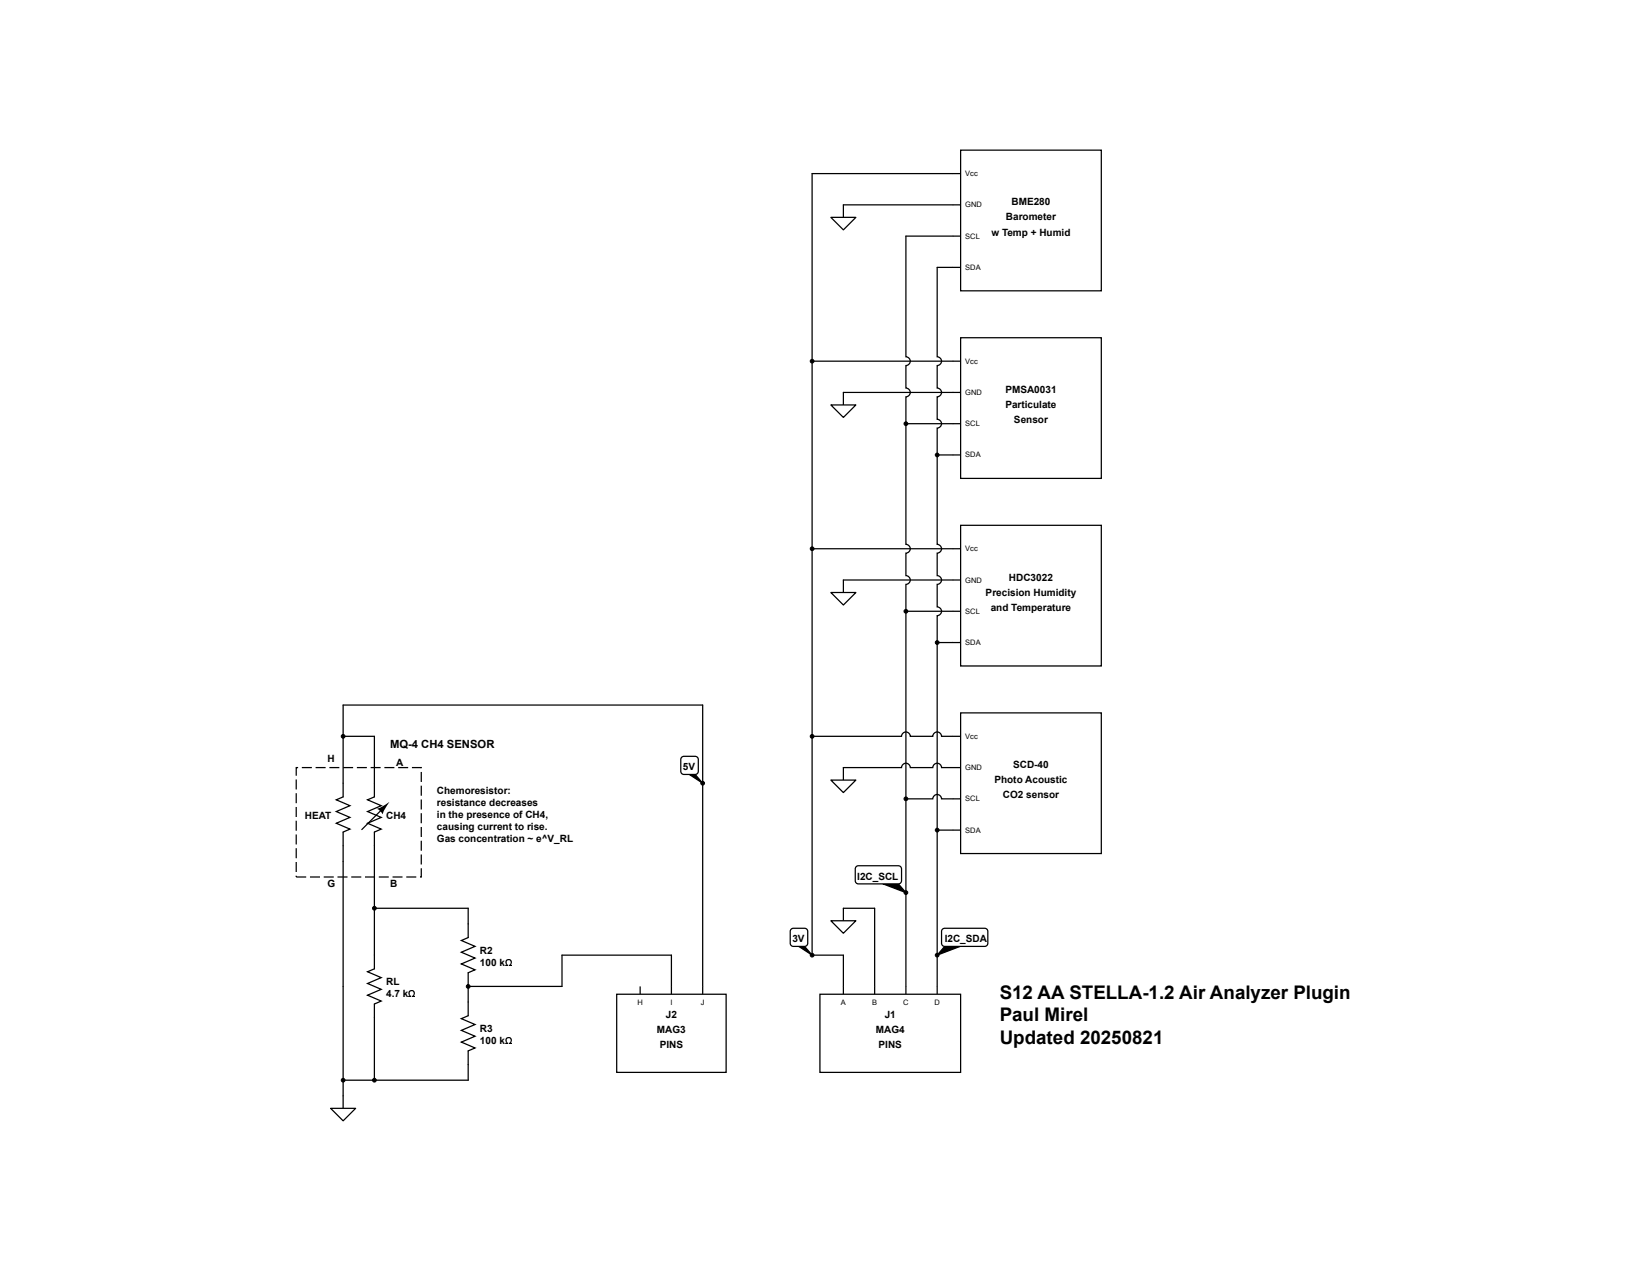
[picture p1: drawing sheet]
<svg xmlns="http://www.w3.org/2000/svg" width="279mm" height="216mm" viewBox="0 0 279 216" stroke-linecap="round" stroke-linejoin="round" font-family="sans-serif">
<path d="M50.3 130.4h21.3v18.6h-21.3z" fill="none" stroke="#000" stroke-width=".21" stroke-dasharray="1.7 .6" stroke-linecap="butt"/>
<path d="M117.1 131.6h1l1.2 1.4zM150 150.1h2.6l1.3 1.5zM135.7 160.8h1l1.2 1.4zM160.5 160.8h2.6l-3.9 1.4z" fill="#000"/>
<path d="M117.1 131.6h1l1.2 1.4zM150 150.1h2.6l1.3 1.5zM135.7 160.8h1l1.2 1.4zM160.5 160.8h2.6l-3.9 1.4z" fill="none" stroke="#000" stroke-width=".21"/>
<path d="M104.7 168.9h18.6v13.3h-18.6z" fill="#fff"/>
<path d="M104.7 168.9h18.6v13.3h-18.6zM108.7 167.6v1.3M114 167.6v1.3M119.3 167.6v1.3" fill="none" stroke="#000" stroke-width=".21"/>
<path d="M139.3 168.9h23.9v13.3h-23.9z" fill="#fff"/>
<path d="M143.2 154.3v2.1M139.3 168.9h23.9v13.3h-23.9zM143.2 167.6v1.3M148.6 167.6v1.3M153.9 167.6v1.3M159.2 167.6v1.3" fill="none" stroke="#000" stroke-width=".21"/>
<path d="M141.1 156.4h4.3l-2.2 2.1z" fill="#fff"/>
<path d="M141.1 156.4h4.3l-2.2 2.1zM148.6 154.3v13.3" fill="none" stroke="#000" stroke-width=".21"/>
<path d="M134.5 157.8l2.2-.1 .4 .2 .1 2.3-.3 .5-2.2 .1-.4-.3-.1-2.3z" fill="#fff"/>
<path d="M134.5 157.8l2.2-.1 .4 .2 .1 2.3-.3 .5-2.2 .1-.4-.3-.1-2.3zM143.2 162.2v5.4" fill="none" stroke="#000" stroke-width=".21"/>
<path d="M160 157.9l.5-.2 7 .1 .3 .4-.1 2.3-.5 .3-7-.1-.3-.5z" fill="#fff"/>
<path d="M143.2 154.3h5.4M160 157.9l.5-.2 7 .1 .3 .4-.1 2.3-.5 .3-7-.1-.3-.5z" fill="none" stroke="#000" stroke-width=".21"/>
<path d="M115.7 128.7l.5-.2h2.1l.3 .5-.1 2.3-.4 .3-2.2-.1-.3-.5z" fill="#fff"/>
<path d="M119.3 119.8v47.8M115.7 128.7l.5-.2h2.1l.3 .5-.1 2.3-.4 .3-2.2-.1-.3-.5z" fill="none" stroke="#000" stroke-width=".21"/>
<path d="M163.2 121.1h23.9v23.9h-23.9z" fill="#fff"/>
<path d="M161.8 125.1h1.4M161.8 130.4h1.4M161.8 135.7h1.4M163.2 121.1h23.9v23.9h-23.9zM161.8 141h1.4" fill="none" stroke="#000" stroke-width=".21"/>
<path d="M163.2 57.4h23.9v23.9h-23.9z" fill="#fff"/>
<path d="M163.2 57.4h23.9v23.9h-23.9zM161.8 61.4h1.4M161.8 66.7h1.4M161.8 72h1.4M161.8 77.3h1.4M143.2 130.4v2.1" fill="none" stroke="#000" stroke-width=".21"/>
<path d="M141.1 132.5h4.3l-2.2 2.1z" fill="#fff"/>
<path d="M141.1 132.5h4.3l-2.2 2.1zM143.2 130.4h9.9a.74 .74 0 0 1 .8-.8 .74 .74 0 0 1 .7 .8h3.8a.74 .74 0 0 1 .8-.8 .74 .74 0 0 1 .7 .8h1.9" fill="none" stroke="#000" stroke-width=".21"/>
<path d="M145.3 147.3l.5-.2h7.1l.2 .5v2.3l-.5 .2h-7.1l-.2-.5z" fill="#fff"/>
<path d="M58.3 133v2.4l-1.2 .5 2.3 1-2.3 1 2.3 .9-2.3 1 2.3 1-1.1 .5v5M145.3 147.3l.5-.2h7.1l.2 .5v2.3l-.5 .2h-7.1l-.2-.5zM58.3 186.1v2.2" fill="none" stroke="#000" stroke-width=".21"/>
<path d="M56.2 188.3h4.2l-2.1 2.1z" fill="#fff"/>
<path d="M58.3 119.8v13.2M63.6 125.1v7.9M79.5 156.9v2.4l-1.1 .5 2.3 1-2.3 1 2.3 .9-2.3 1 2.3 1-1.2 .5v2.4M63.6 162.2v2.4l-1.2 .5 2.4 1-2.4 1 2.4 1-2.4 1 2.4 .9-1.2 .5v2.4M79.5 170.2v2.3l-1.1 .5 2.3 1-2.3 1 2.3 1-2.3 1 2.3 1-1.2 .5v2.3M95.5 162.2h18.5v5.4M56.2 188.3h4.2l-2.1 2.1zM58.3 183.5h21.2" fill="none" stroke="#000" stroke-width=".21"/>
<path d="M163.2 89.2h23.9v23.9h-23.9z" fill="#fff"/>
<g fill="none" stroke="#000" stroke-width=".21">
<path d="M137.9 29.5v132.7h5.3M153.9 40.1v20.5a.74 .74 0 0 1 .7 .8 .74 .74 0 0 1-.7 .7v3.8a.74 .74 0 0 1 .7 .8 .74 .74 0 0 1-.7 .7v25.1a.74 .74 0 0 1 .7 .7 .74 .74 0 0 1-.7 .8v3.8a.74 .74 0 0 1 .7 .7 .74 .74 0 0 1-.7 .8v68.3M159.2 45.4v15.2a.74 .74 0 0 1 .7 .8 .74 .74 0 0 1-.7 .7v3.8a.74 .74 0 0 1 .7 .8 .74 .74 0 0 1-.7 .7v3.8a.74 .74 0 0 1 .7 .8 .74 .74 0 0 1-.7 .7v19.8a.74 .74 0 0 1 .7 .7 .74 .74 0 0 1-.7 .8v3.8a.74 .74 0 0 1 .7 .7 .74 .74 0 0 1-.7 .8v3.8a.74 .74 0 0 1 .7 .7 .74 .74 0 0 1-.7 .8v63M137.9 61.4h23.9M137.9 93.2h25.3M143.2 98.5v2.1M161.8 98.5h1.4M163.2 89.2h23.9v23.9h-23.9zM58.3 119.8h61M161.8 103.8h1.4M161.8 109.1h1.4M58.3 125.1h5.3"/>
<path d="M63.6 133v2.4l-1.2 .5 2.4 1-2.4 1 2.4 .9-2.4 1 2.4 1-1.2 .5v20.9M65 137.4l-3.5 3.5M137.9 125.1h15.2a.74 .74 0 0 1 .8-.8 .74 .74 0 0 1 .7 .8h3.8a.74 .74 0 0 1 .8-.8 .74 .74 0 0 1 .7 .8h1.9M153.9 135.7h4.5a.74 .74 0 0 1 .8-.7 .74 .74 0 0 1 .7 .7h1.9M58.3 146.3v39.8M63.6 154.3h15.9v2.6M159.2 141h2.6M63.6 172.9v10.6M95.5 162.2v5.4h-16v2.6M79.5 180.8v2.7"/>
</g>
<path d="M64 137.4l.9-.3 1.2-.9-.8 1.3-.3 .8-.4-.5z" fill="#000"/>
<path d="M141.1 100.6h4.3l-2.2 2.2z" fill="#fff"/>
<path d="M143.2 66.7v2.1M143.2 98.5h18.6M141.1 100.6h4.3l-2.2 2.2z" fill="none" stroke="#000" stroke-width=".21"/>
<path d="M141.1 68.8h4.3l-2.2 2.1z" fill="#fff"/>
<path d="M141.1 68.8h4.3l-2.2 2.1zM143.2 66.7h18.6M153.9 72h7.9M159.2 77.3h2.6M153.9 103.8h7.9M159.2 109.1h2.6" fill="none" stroke="#000" stroke-width=".21"/>
<path d="M163.2 25.5h23.9v23.9h-23.9z" fill="#fff"/>
<path d="M137.9 29.5h25.3M143.2 34.8v2.1M161.8 34.8h1.4M163.2 25.5h23.9v23.9h-23.9zM161.8 40.1h1.4M161.8 45.4h1.4" fill="none" stroke="#000" stroke-width=".21"/>
<path d="M141.1 36.9h4.3l-2.2 2.1z" fill="#fff"/>
<path d="M141.1 36.9h4.3l-2.2 2.1zM143.2 34.8h18.6M153.9 40.1h7.9M159.2 45.4h2.6" fill="none" stroke="#000" stroke-width=".21"/>
<g fill="#000">
<circle cx="137.9" cy="61.4" r=".32"/>
<circle cx="153.9" cy="72" r=".32"/>
<circle cx="159.2" cy="77.3" r=".32"/>
<circle cx="137.9" cy="93.2" r=".32"/>
<circle cx="153.9" cy="103.8" r=".32"/>
<circle cx="159.2" cy="109.1" r=".32"/>
<circle cx="58.3" cy="125.1" r=".32"/>
<circle cx="119.3" cy="133" r=".32"/>
<circle cx="137.9" cy="125.1" r=".32"/>
<circle cx="153.9" cy="135.7" r=".32"/>
<circle cx="63.6" cy="154.3" r=".32"/>
<circle cx="153.9" cy="151.6" r=".32"/>
<circle cx="159.2" cy="141" r=".32"/>
<circle cx="79.5" cy="167.6" r=".32"/>
<circle cx="137.9" cy="162.2" r=".32"/>
<circle cx="159.2" cy="162.2" r=".32"/>
<circle cx="58.3" cy="183.5" r=".32"/>
<circle cx="63.6" cy="183.5" r=".32"/>
</g>
<g fill="none" stroke="#000" stroke-width=".17">
<circle cx="137.9" cy="61.4" r=".32"/>
<circle cx="153.9" cy="72" r=".32"/>
<circle cx="159.2" cy="77.3" r=".32"/>
<circle cx="137.9" cy="93.2" r=".32"/>
<circle cx="153.9" cy="103.8" r=".32"/>
<circle cx="159.2" cy="109.1" r=".32"/>
<circle cx="58.3" cy="125.1" r=".32"/>
<circle cx="119.3" cy="133" r=".32"/>
<circle cx="137.9" cy="125.1" r=".32"/>
<circle cx="153.9" cy="135.7" r=".32"/>
<circle cx="63.6" cy="154.3" r=".32"/>
<circle cx="153.9" cy="151.6" r=".32"/>
<circle cx="159.2" cy="141" r=".32"/>
<circle cx="79.5" cy="167.6" r=".32"/>
<circle cx="137.9" cy="162.2" r=".32"/>
<circle cx="159.2" cy="162.2" r=".32"/>
<circle cx="58.3" cy="183.5" r=".32"/>
<circle cx="63.6" cy="183.5" r=".32"/>
</g>
<g font-size="3.2">
<text x="169.8" y="169.7">S12 AA STELLA-1.2 Air Analyzer Plugin</text>
<text x="169.8" y="173.5">Paul Mirel</text>
<text x="169.8" y="177.3">Updated 20250821</text>
</g>
<text font-size="1.9" x="66.2" y="127.1">MQ-4 CH4 SENSOR</text>
<g font-size="1.7">
<text x="171.8" y="34.9">BME280</text>
<text x="168.4" y="40">w Temp + Humid</text>
<text x="170.9" y="37.5">Barometer</text>
<text x="170.8" y="66.8">PMSA0031</text>
<text x="170.8" y="69.3">Particulate</text>
<text x="172.2" y="71.9">Sensor</text>
<text x="167.4" y="101.2">Precision Humidity</text>
<text x="171.4" y="98.6">HDC3022</text>
<text x="168.3" y="103.7">and Temperature</text>
<text x="55.6" y="129.5">H</text>
<text x="67.3" y="130">A</text>
<text x="116" y="130.8">5V</text>
<text x="172.1" y="130.5">SCD-40</text>
<text x="74.2" y="134.8">Chemoresistor:</text>
<text x="74.2" y="136.9">resistance decreases</text>
<text x="168.9" y="133">Photo Acoustic</text>
<text x="170.3" y="135.6">CO2 sensor</text>
<text x="51.8" y="139.1">HEAT</text>
<text x="65.6" y="139.1">CH4</text>
<text x="74.2" y="138.9">in the presence of CH4,</text>
<text x="74.2" y="140.9">causing current to rise.</text>
<text x="74.2" y="143">Gas concentration ~ e^V_RL</text>
<text x="145.6" y="149.4">I2C_SCL</text>
<text x="55.6" y="150.7">G</text>
<text x="66.2" y="150.7">B</text>
<text x="81.5" y="162">R2</text>
<text x="134.6" y="160">3V</text>
<text x="160.5" y="160">I2C_SDA</text>
<text x="65.6" y="167.3">RL</text>
<text x="81.5" y="164">100 k</text>
<text x="65.6" y="169.3">4.7 k</text>
<text x="113.1" y="173">J2</text>
<text x="150.3" y="173">J1</text>
<text x="81.5" y="175.3">R3</text>
<text x="81.5" y="177.3">100 k</text>
<text x="111.6" y="175.5">MAG3</text>
<text x="112.1" y="178.1">PINS</text>
<text x="148.8" y="175.5">MAG4</text>
<text x="149.2" y="178.1">PINS</text>
</g>
<g font-size="1.3">
<text x="164" y="29.9">Vcc</text>
<text x="164" y="35.2">GND</text>
<text x="164" y="40.5">SCL</text>
<text x="164" y="45.8">SDA</text>
<text x="164" y="61.8">Vcc</text>
<text x="164" y="67.1">GND</text>
<text x="164" y="72.4">SCL</text>
<text x="164" y="77.7">SDA</text>
<text x="164" y="93.6">Vcc</text>
<text x="164" y="98.9">GND</text>
<text x="164" y="104.3">SCL</text>
<text x="164" y="109.6">SDA</text>
<text x="164" y="125.5">Vcc</text>
<text x="164" y="130.8">GND</text>
<text x="164" y="136.1">SCL</text>
<text x="164" y="141.4">SDA</text>
<text x="108.3" y="170.7">H</text>
<text x="113.9" y="170.7">I</text>
<text x="119" y="170.7">J</text>
<text x="142.8" y="170.7">A</text>
<text x="148.1" y="170.7">B</text>
<text x="153.4" y="170.7">C</text>
<text x="158.7" y="170.7">D</text>
</g>
</svg>
